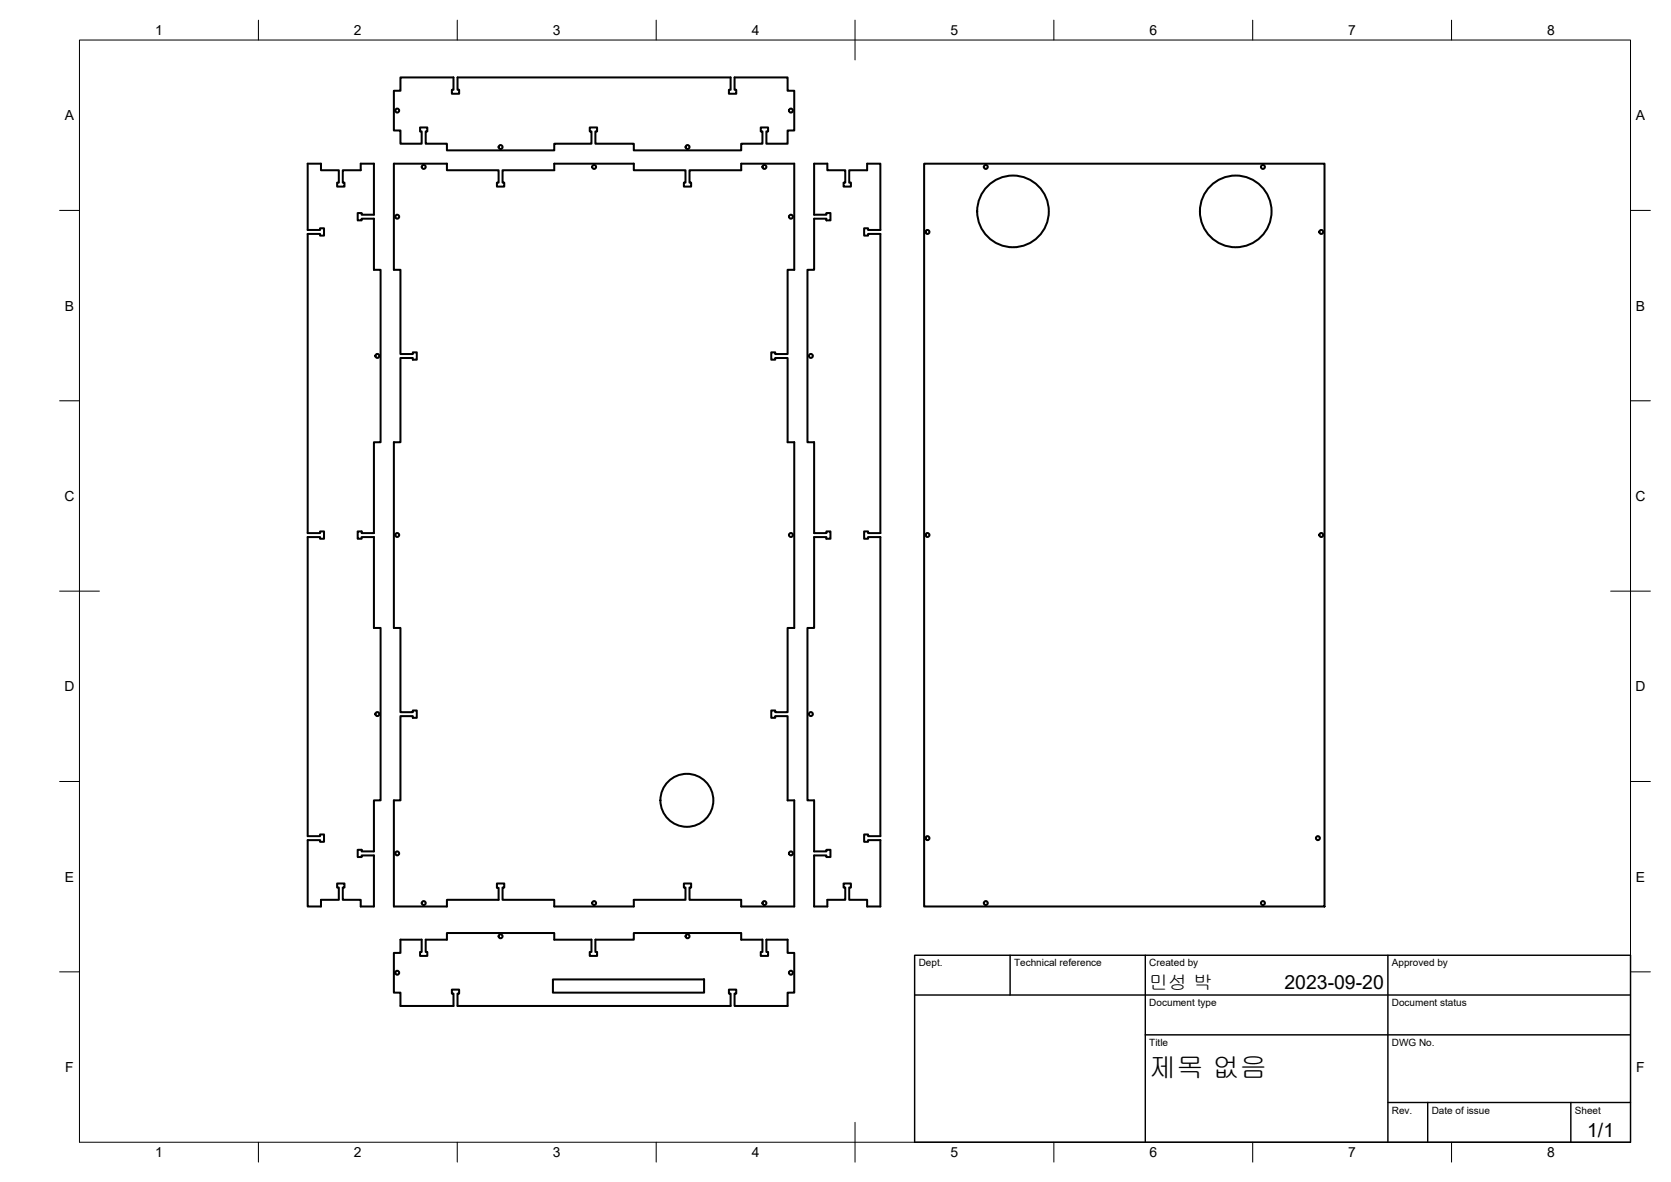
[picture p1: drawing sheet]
<svg xmlns="http://www.w3.org/2000/svg" width="420mm" height="297mm" viewBox="0 0 420 297" stroke-linecap="round" stroke-linejoin="round" font-family="sans-serif">
<!-- layer: Visible -->
<g fill="none" stroke="#000" stroke-width=".51">
<path d="M100.7 19.5h13.3v3.1h-.4v1h1.8v-1h-.4v-3.1h68.7v3.1h-.4v1h1.8v-1h-.4v-3.1h13.3v3.3h1.7v10h-1.7v3.3h-5.3v-3.1h.4v-1h-1.8v1h.4v3.1h-5.3v1.7h-27v-1.7h-9.7v-3.1h.4v-1h-1.8v1h.4v3.1h-9.3v1.7h-27v-1.7h-5.4v-3.1h.4v-1h-1.8v1h.4v3.1h-5.3v-3.3h-1.7v-10h1.7zM77.4 41.1h3.3v1.7h4.5v3.1h-.4v1h1.8v-1h-.4v-3.1h4.5v-1.7h3.3v12.9h-3.1v-.5h-1v1.9h1v-.4h3.1v12.8h1.7v43.3h-1.7v22.9h-3.1v-.5h-1v1.9h1v-.4h3.1v22.8h1.7v43.3h-1.7v12.9h-3.1v-.4h-1v1.8h1v-.4h3.1v12.8h-3.3v-1.7h-4.5v-3.1h.4v-1h-1.8v1h.4v3.1h-4.5v1.7h-3.3v-16.7h3.1v.4h1v-1.8h-1v.4h-3.1v-75.1h3.1v.4h1v-1.9h-1v.5h-3.1v-75.2h3.1v.4h1v-1.8h-1v.4h-3.1zM99 41.1h13.4v1.7h13v3.1h-.5v1h1.9v-1h-.4v-3.1h13v-1.7h20v1.7h13v3.1h-.4v1h1.8v-1h-.4v-3.1h13v-1.7h13.3v26.7h-1.7v21.2h-3.1v-.5h-1v1.9h1v-.4h3.1v21.1h1.7v46.7h-1.7v21.2h-3.1v-.5h-1v1.9h1v-.4h3.1v21.1h1.7v26.7h-13.3v-1.7h-13v-3.1h.4v-1h-1.8v1h.4v3.1h-13v1.7h-20v-1.7h-13v-3.1h.4v-1h-1.9v1.1h.5v3h-13v1.7h-13.4v-26.7h1.7v-21.1h3.1v.4h1v-1.9h-1v.5h-3.1v-21.2h-1.7v-46.7h1.7v-21.1h3.1v.4h1v-1.9h-1v.5h-3.1v-21.2h-1.7zM204.7 41.1h3.3v1.7h4.5v3.1h-.4v1h1.9v-1h-.5v-3.1h4.5v-1.7h3.4v16.7h-3.1v-.4h-1v1.8h1v-.4h3.1v75.2h-3.1v-.5h-1v1.9h1v-.4h3.1v75.1h-3.1v-.4h-1v1.8h1v-.4h3.1v16.7h-3.4v-1.7h-4.5v-3.1h.5v-1h-1.9v1h.4v3.1h-4.5v1.7h-3.3v-12.8h3.1v.4h1v-1.8h-1v.4h-3.1v-12.9h-1.7v-43.3h1.7v-22.8h3.1v.4h1v-1.9h-1v.5h-3.1v-22.9h-1.7v-43.3h1.7v-12.8h3.1v.4h1v-1.9h-1v.5h-3.1zM232.4 41.1h100.6v186.7h-100.6zM100.7 236.1h5.3v3.1h-.4v1h1.8v-1h-.4v-3.1h5.4v-1.6h27v1.6h9.3v3.1h-.4v1h1.8v-1h-.4v-3.1h9.7v-1.6h27v1.6h5.3v3.1h-.4v1h1.8v-1h-.4v-3.1h5.3v3.4h1.7v10h-1.7v3.3h-13.3v-3.1h.4v-1h-1.8v1h.4v3.1h-68.7v-3.1h.4v-1h-1.8v1h.4v3.1h-13.3v-3.3h-1.7v-10h1.7zM139 246.1h38v3.4h-38z"/>
<circle cx="99.9" cy="27.8" r=".5"/>
<circle cx="125.9" cy="37" r=".5"/>
<circle cx="172.9" cy="37" r=".5"/>
<circle cx="198.9" cy="27.8" r=".5"/>
<circle cx="99.9" cy="54.5" r=".5"/>
<circle cx="106.5" cy="41.9" r=".5"/>
<circle cx="149.4" cy="41.9" r=".5"/>
<circle cx="192.2" cy="41.9" r=".5"/>
<circle cx="198.9" cy="54.5" r=".5"/>
<circle cx="233.2" cy="58.3" r=".5"/>
<circle cx="247.9" cy="41.9" r=".5"/>
<circle cx="254.7" cy="53.1" r="9"/>
<circle cx="310.7" cy="53.1" r="9"/>
<circle cx="317.6" cy="41.9" r=".5"/>
<circle cx="332.2" cy="58.3" r=".5"/>
<circle cx="94.9" cy="89.4" r=".5"/>
<circle cx="203.9" cy="89.4" r=".5"/>
<circle cx="99.9" cy="134.4" r=".5"/>
<circle cx="198.9" cy="134.4" r=".5"/>
<circle cx="233.2" cy="134.4" r=".5"/>
<circle cx="332.2" cy="134.4" r=".5"/>
<circle cx="94.9" cy="179.4" r=".5"/>
<circle cx="203.9" cy="179.4" r=".5"/>
<circle cx="99.9" cy="214.5" r=".5"/>
<circle cx="172.7" cy="201.1" r="6.7"/>
<circle cx="198.9" cy="214.5" r=".5"/>
<circle cx="233.2" cy="210.6" r=".5"/>
<circle cx="331.4" cy="210.6" r=".5"/>
<circle cx="106.5" cy="226.9" r=".5"/>
<circle cx="125.9" cy="235.3" r=".5"/>
<circle cx="149.4" cy="226.9" r=".5"/>
<circle cx="172.9" cy="235.3" r=".5"/>
<circle cx="192.2" cy="226.9" r=".5"/>
<circle cx="247.9" cy="226.9" r=".5"/>
<circle cx="317.6" cy="226.9" r=".5"/>
<circle cx="99.9" cy="244.5" r=".5"/>
<circle cx="198.9" cy="244.5" r=".5"/>
</g>
<!-- layer: BORDER -->
<g fill="none" stroke="#000" stroke-width=".25">
<path d="M20 10.1h390v276.9h-390zM65 5.1v5M115 5.1v5M165 5.1v5M215 5.1v10M265 5.1v5M315 5.1v5M365 5.1v5M15 52.9h5M410 52.9h5M15 100.7h5M410 100.7h5"/>
<path d="M15 148.6h10M405 148.6h10M15 196.4h5M410 196.4h5M15 244.2h5M410 244.2h5M65 287v5M115 287v5M165 287v5M215 282.1v9.9M265 287v5M315 287v5"/>
<path d="M365 287v5"/>
</g>
<!-- layer: TITLEBLOCK -->
<path d="M230 240.1h180v46.9h-180zM230 250h180M254 240.1v9.9M288 240.1v46.9M349 240.1v46.9M288 260.1h122M349 277.1h61M359 277.1v9.9M395 277.1v9.9" fill="none" stroke="#000" stroke-width=".36"/>
<text font-size="6.8" x="289" y="270.6">제목 없음</text>
<g font-size="4.9">
<text x="323" y="248.5">2023-09-20</text>
<text x="399.1" y="285.7">1/1</text>
</g>
<text font-size="4.8" x="289" y="248.5">민성 박</text>
<g font-size="3.5">
<text x="39" y="8.8">1</text>
<text x="89" y="8.8">2</text>
<text x="139" y="8.8">3</text>
<text x="189" y="8.8">4</text>
<text x="239" y="8.8">5</text>
<text x="289" y="8.8">6</text>
<text x="339" y="8.8">7</text>
<text x="389" y="8.8">8</text>
<text x="16.3" y="30.2">A</text>
<text x="411.3" y="30.2">A</text>
<text x="16.3" y="78">B</text>
<text x="411.3" y="78">B</text>
<text x="16.2" y="125.9">C</text>
<text x="411.2" y="125.9">C</text>
<text x="16.2" y="173.7">D</text>
<text x="411.2" y="173.7">D</text>
<text x="16.3" y="221.6">E</text>
<text x="411.3" y="221.6">E</text>
<text x="16.4" y="269.4">F</text>
<text x="411.4" y="269.4">F</text>
<text x="39" y="290.8">1</text>
<text x="89" y="290.8">2</text>
<text x="139" y="290.8">3</text>
<text x="189" y="290.8">4</text>
<text x="239" y="290.8">5</text>
<text x="289" y="290.8">6</text>
<text x="339" y="290.8">7</text>
<text x="389" y="290.8">8</text>
</g>
<g font-size="2.5">
<text x="231" y="242.9">Dept.</text>
<text x="255" y="242.9">Technical reference</text>
<text x="289" y="242.9">Created by</text>
<text x="350" y="242.9">Approved by</text>
<text x="289" y="252.8">Document type</text>
<text x="350" y="252.8">Document status</text>
<text x="289" y="262.9">Title</text>
<text x="350" y="262.9">DWG No.</text>
<text x="350" y="279.9">Rev.</text>
<text x="360" y="279.9">Date of issue</text>
<text x="396" y="279.9">Sheet</text>
</g>
</svg>
